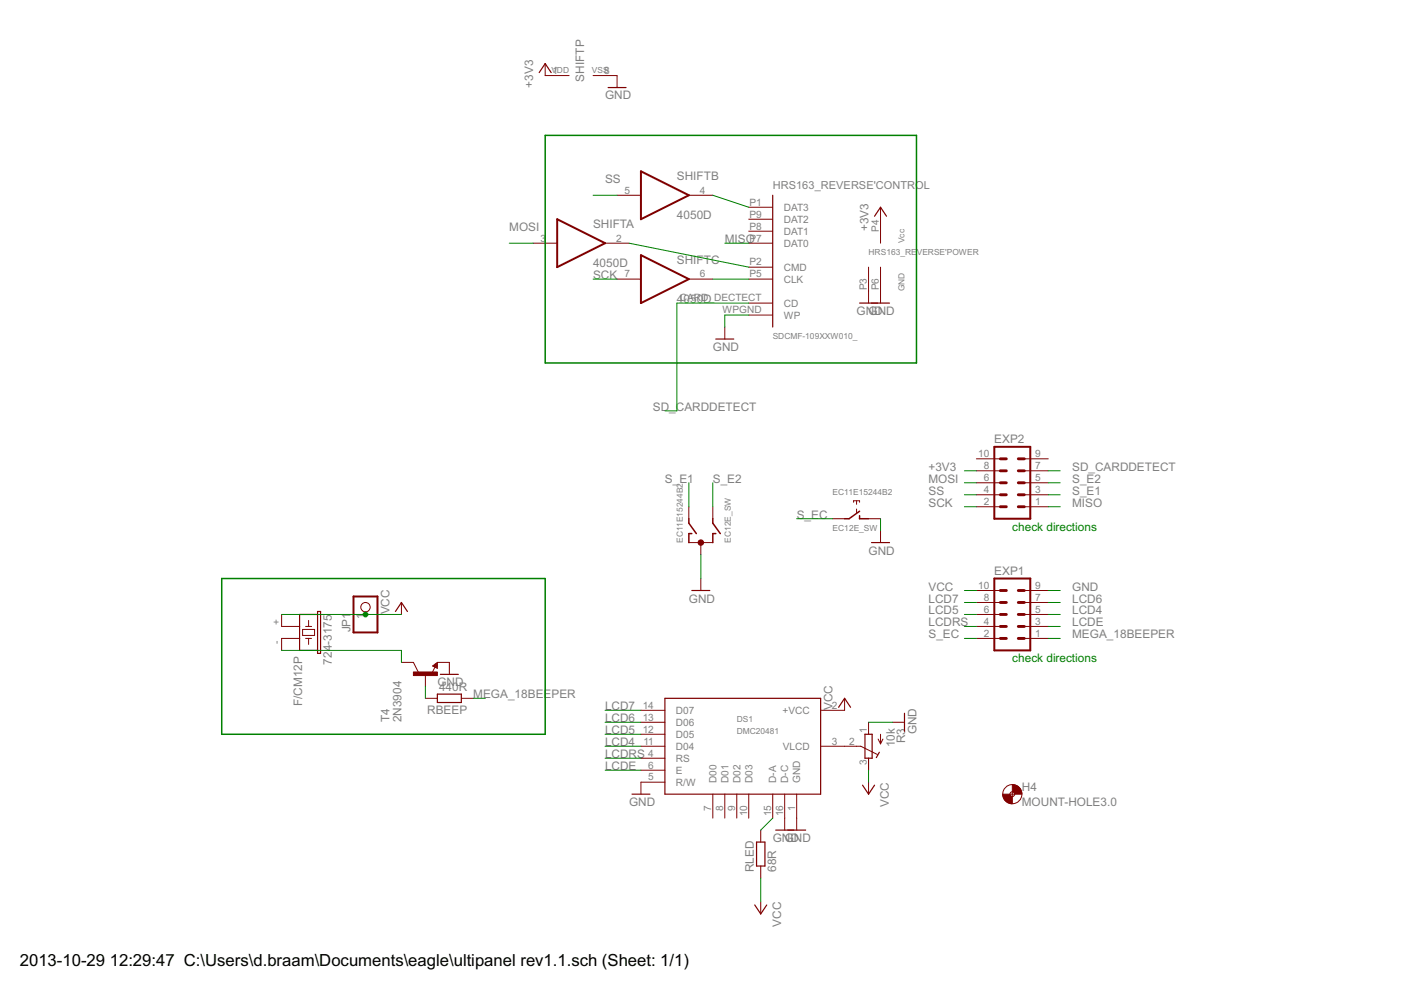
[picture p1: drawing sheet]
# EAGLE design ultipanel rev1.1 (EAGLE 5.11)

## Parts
724-3175  F/CM12P  [F/CM12P]
DS1  DMC20481  [DM20481_NOBOTHOLES]
EC11E15244B2  EC12E_SW  [ALPS_EC12E_SW]
EXP1  ML10L  [ML10L]
EXP2  ML10L  [ML10L]
H4  MOUNT-HOLE3.0  [3,0]
HRS163_REVERSE  SDCMF-109XXW010_  [HRS163]
JP1  PINHD-1X1  [1X01]
R3  10k  R-TRIMM5X  [RTRIM5X]
RBEEP  440R  R-EU_M0805  [M0805]
RLED  68R  R-EU_R1206  [R1206]
SHIFT  4050D  [SO16]
T4  2N3904  [TO92]

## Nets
+3V3: EXP2.8 HRS163_REVERSE.P4('POWER:VCC) SHIFT.1(P:VDD)
GND: DS1.1(GND) DS1.5(R/W) DS1.16(D-C) EC11E15244B2.C EC11E15244B2.D EXP1.9 HRS163_REVERSE.P3('POWER:GND) HRS163_REVERSE.P6('POWER:GND) HRS163_REVERSE.WPGND('CONTROL:WP) R3.1(E) SHIFT.8(P:VSS) T4.3(E)
LCD4: DS1.11(D04) EXP1.5
LCD5: DS1.12(D05) EXP1.6
LCD6: DS1.13(D06) EXP1.7
LCD7: DS1.14(D07) EXP1.8
LCDE: DS1.6(E) EXP1.3
LCDRS: DS1.4(RS) EXP1.4
MEGA_18BEEPER: EXP1.1 RBEEP.1
MISO: EXP2.1 HRS163_REVERSE.P7('CONTROL:DAT0)
MOSI: EXP2.6 SHIFT.3(A:I)
N$1: DS1.3(VLCD) R3.2(S)
N$3: DS1.15(D-A) RLED.2
N$4: RBEEP.2 T4.2(B)
N$7: 724-3175.- T4.1(C)
N$9: HRS163_REVERSE.P5('CONTROL:CLK) SHIFT.6(C:O)
N$13: HRS163_REVERSE.P2('CONTROL:CMD) SHIFT.2(A:O)
N$14: HRS163_REVERSE.P1('CONTROL:DAT3) SHIFT.4(B:O)
S_E1: EC11E15244B2.A EXP2.3
S_E2: EC11E15244B2.B EXP2.5
S_EC: EC11E15244B2.E EXP1.2
SCK: EXP2.2 SHIFT.7(C:I)
SD_CARDDETECT: EXP2.7 HRS163_REVERSE.CARD_DECTECT('CONTROL:CD)
SS: EXP2.4 SHIFT.5(B:I)
VCC: 724-3175.+ DS1.2(+VCC) EXP1.10 JP1.1 R3.3(A) RLED.1
Unconnected: DS1.7(D00) DS1.8(D01) DS1.9(D02) DS1.10(D03) EC11E15244B2.GND1(G) EC11E15244B2.GND2(G) EXP2.9 EXP2.10 HRS163_REVERSE.P8('CONTROL:DAT1) HRS163_REVERSE.P9('CONTROL:DAT2) SHIFT.9(D:I) SHIFT.10(D:O) SHIFT.11(E:I) SHIFT.12(E:O) SHIFT.14(F:I) SHIFT.15(F:O)

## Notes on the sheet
- check directions
- check directions
